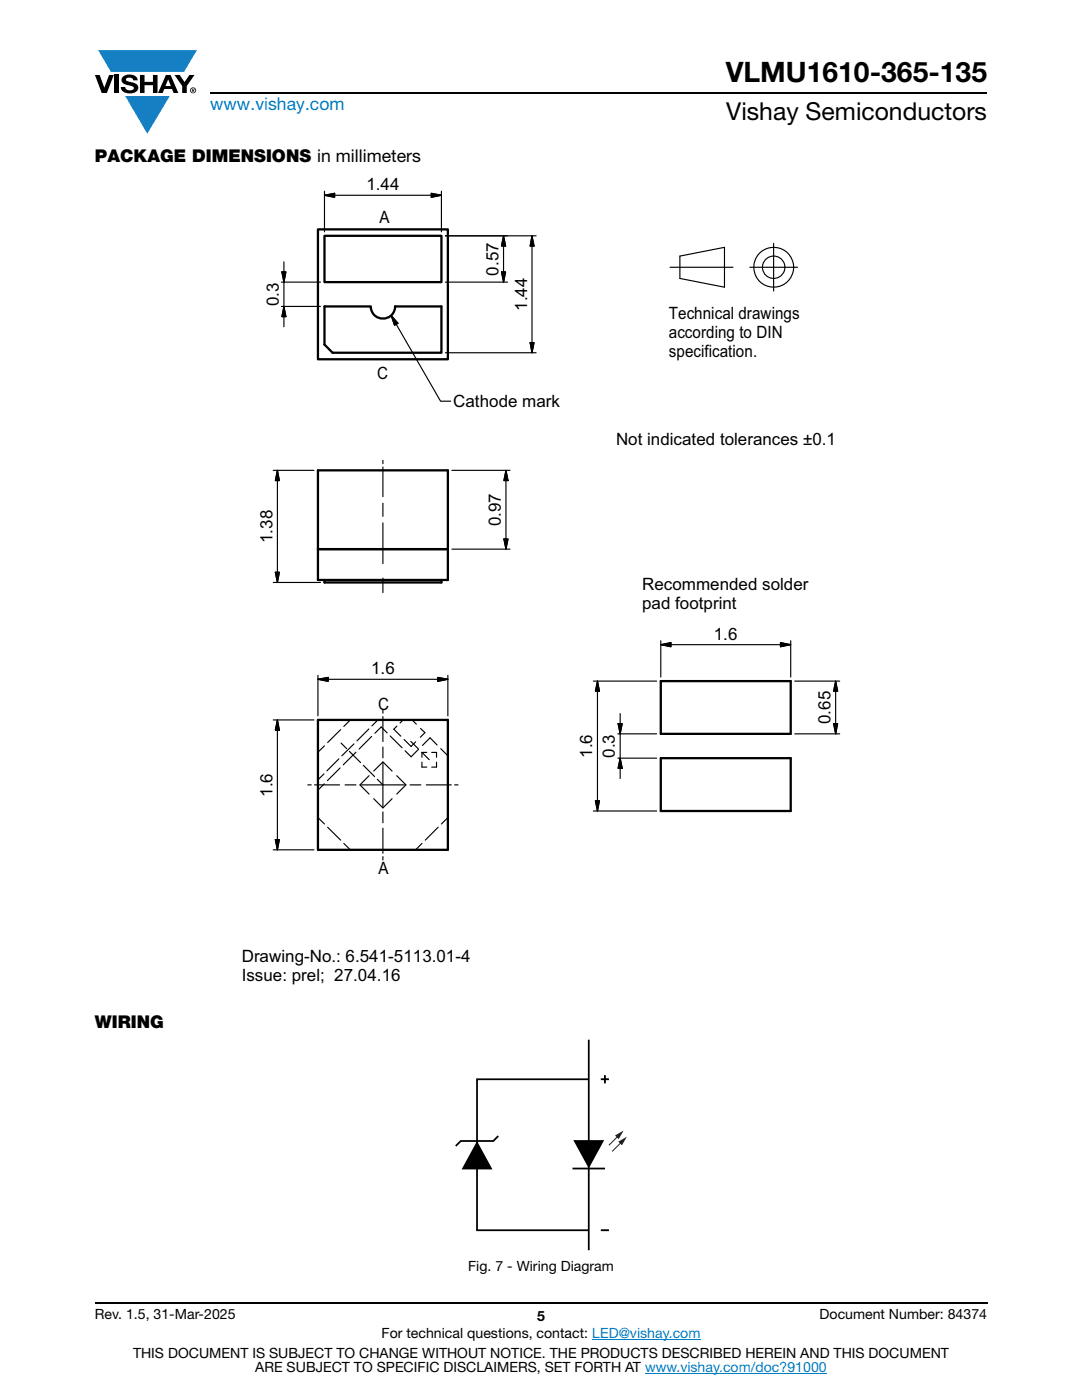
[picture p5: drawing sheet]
<svg xmlns="http://www.w3.org/2000/svg" width="216mm" height="279mm" viewBox="0 0 216 279" stroke-linecap="round" stroke-linejoin="round" font-family="sans-serif">
<g fill="#147fc3">
<path d="M19.6 10h19.7l-2.6 4.3h-1.1h-13.5z"/>
<path d="M25 19.2h8.9l-4.5 7.5z"/>
</g>
<g fill="#000">
<path d="M18.9 15h1l.9 2.5 1-2.5h.9l-1.4 3.6h-1zM22.9 15h.9v3.6h-.9zM24.6 15.3a2.1 2.1 0 0 1 2.8 .3l.1 .4h-.9a.79 .79 0 0 0-.7-.5 .79 .79 0 0 0-.8 .4l.3 .3 1 .2a1.08 1.08 0 0 1 1.2 1 1.08 1.08 0 0 1-1.1 1.2 1.73 1.73 0 0 1-2.4-1.2h.9a.96 .96 0 0 0 .8 .6 .96 .96 0 0 0 .9-.4 1.31 1.31 0 0 0-1.2-.6 1.03 1.03 0 0 1-1.1-.6 1.03 1.03 0 0 1 .2-1.1zM27.9 15h.9v1.3h1.7v-1.3h.9v3.6h-.9v-1.6h-1.7v1.6h-.9zM34.8 15h1.1l.9 1.4 1-1.4h1l-1.5 2.2v1.4h-.9v-1.4zM95.2 228.1l2.8 5.1h-5.6zM114.7 227.7h5.6l-2.8 5.1z"/>
<path d="M33.6 15.9l.5 1.3h-1.1zM33.1 15l-1.6 3.6h1l.3-.8h1.5l.3 .8h1l-1.6-3.6z"/>
<path d="M38.4 17.8h.2v.2h-.2zM38.3 17.7v.7h.1v-.3l.4 .3-.2-.3 .2-.2-.1-.2z"/>
<path d="M38.1 18a.46 .46 0 0 1 .9 0 .46 .46 0 0 1-.9 0zM37.9 18a.6 .6 0 0 0 1.2 0 .6 .6 0 0 0-1.2 0z"/>
</g>
<path d="M42 18.6h155M18.9 260h178.1" fill="none" stroke="#000" stroke-width=".36"/>
<path d="M118.2 267.3h21.5M128.7 274h36.3" fill="none" stroke="#007ec4" stroke-width=".2"/>
<path d="M63.4 45.8h26v25.9h-26zM64.7 47.1h23.4v9.2h-23.4zM64.7 61.2h9.3a2.43 2.43 0 0 0 2.4 2.4 2.43 2.43 0 0 0 2.4-2.4h9.3v9.2h-21.7l-1.7-1.6zM63.4 93.9h26v21.8h-26zM63.4 109.6h26M64.7 115.7v.5h23.4v-.5M131.9 135.9h25.9v10.6h-25.9zM63.4 143.7h26v25.9h-26zM131.9 151.3h25.9v10.6h-25.9z" fill="none" stroke="#000" stroke-width=".46"/>
<g fill="none" stroke="#000" stroke-width=".23">
<path d="M64.7 39h23.4M64.7 38.2v8.1M64.7 39l2.1-.4v.8zM86.1 38.6l2 .4-2 .4zM88.1 38.2v8.1M56.2 56.3h7.7M56.2 54.3h.8l-.3 2zM56.7 52.3v12.9M88.9 47.1h18.1M88.9 56.3h12.4M100.1 54.3h.8l-.4 2zM100.5 47.1l.4 2h-.8z"/>
<path d="M100.5 47.1v9.2M106.2 47.1v23.3M106.2 47.1l.4 2h-.8zM133.7 53.3h12.6M135.7 51.1l8.9-1.7v7.9l-8.9-1.7zM149.6 53.3h9.5M154.4 48.6v9.5M56.2 61.2h7.7M56.7 61.2l.3 2h-.8zM78 63l9.9 17.1h2M78.1 63l1.3 1.5-.7 .4zM88.9 70.4h18.1"/>
<path d="M105.8 68.4h.8l-.4 2zM54.5 93.9h8.1M55.3 93.9l.1 22.3M55.4 93.9l.3 2h-.8zM76.4 91.9v.6M76.4 93.2v5.9M90.2 93.9h11.6M101 93.9v15.7M101 93.9l.4 2h-.9zM54.5 116.2h9.4M54.9 114.2h.8l-.4 2zM76.4 100.4v2.6"/>
<path d="M76.4 104.3v8.2M76.4 115.4v2.9M90.2 109.6h11.6M100.5 107.6h.9l-.4 2zM63.4 134.8v8.1M63.4 135.6l2.1-.4v.8zM63.4 135.6h26M87.4 135.2l2 .4-2 .4zM89.4 134.8v8.1M118.4 135.9h12.6M119.2 135.9v26M119.2 135.9l.4 2h-.8z"/>
<path d="M131.9 128.7l2-.5v.9zM131.9 127.9v7.2M155.7 128.2l2.1 .5-2.1 .4zM157.8 127.9v7.2M157.8 128.7h-25.9M158.6 135.9h9M166.7 135.9l.4 2h-.8zM166.7 135.9v10.6M54.5 143.7h8.1M55.4 143.7v25.9M55.4 143.7l.3 2h-.8zM61.4 156.6h.7"/>
<path d="M62.8 156.6h5M64.6 154.4l-1.2 1.2M64.7 156.4l-1.3 1.3M64.7 148.8l-1.3 1.3M67.6 151.4l-2.4 2.4M67.9 153.3l-2.6 2.5M68 145.6l-2.6 2.6M68.1 148.3l1.1 1.1M68.9 156.6h2.1M69.7 150l2.2 2.2M69.9 143.7l-1.3 1.3M70.6 148.5l-2.4 2.3"/>
<path d="M71 150.1l-2.5 2.5M72.1 156.6h8.6M72.5 152.7l2.2 2.3M73.6 145.5l-2.4 2.4M73.6 154.8l-1.8 1.8 1.8 1.9M74.2 147l-2.5 2.5M74.6 153.9l1.8-1.8 1.8 1.8M74.6 159.4l1.8 1.8 1.8-1.8M75.3 155.5l1.1 1.1M75.4 143.7l-1.2 1.2M76.4 141.7v.6M76.4 143v5"/>
<path d="M76.4 149.1v2.2M76.4 152.3v8.7M77.2 146.3l-1.1-1.2-1.3 1.2M77.8 146.9l2.4 2.3M79.2 154.8l1.8 1.8-1.8 1.9M79.2 144.9l-.6 .6 1.4 1.4M80.4 143.7l-.6 .6M80.6 147.6l1.4 1.4 .9-.9M81.8 156.6h2.2M82 148l1.5 1.4M82.2 143.7l.9 .8M83.5 149.5l-1.5 1.5-1.2-1.2"/>
<path d="M83.9 145.4l.9 .8-.9 .9M84.2 150.2v.9M84.2 152.1v1h.9M84.2 150.2h.9M84.2 150.2l1.4 1.4M85 156.6h5.1M86.1 150.2h1v.9M87.1 152.1v1h-1M87.2 148.7l-1.4-1.5-1.5 1.6M87.9 149.4l1.5 1.4M90.7 156.6h.7M118.8 159.8h.8l-.4 2.1z"/>
<path d="M123.3 151.3h7.7M123.3 146.5h7.7M123.3 144.4h.9l-.5 2.1zM123.7 151.3l.5 2h-.9zM123.7 142.4v13M158.6 146.5h9M166.3 144.4h.8l-.4 2.1zM54.5 169.6h8.1M54.9 167.6h.8l-.4 2zM63.4 163.2l1.3 1.2M65.4 165.1l2.6 2.6M68.6 168.3l1.3 1.3"/>
<path d="M76.4 162v2.2M76.4 165.3v5M76.4 171v.6M84.2 168.3l-1.3 1.3M87.4 165.1l-2.5 2.6M89.4 163.2l-1.3 1.2M118.4 161.9h12.6"/>
<circle cx="154.4" cy="53.3" r="2.24"/>
<circle cx="154.4" cy="53.3" r="4"/>
</g>
<g fill="#000">
<path d="M64.7 39l2.1-.4v.8zM86.1 38.6l2 .4-2 .4zM56.2 54.3h.8l-.3 2zM100.1 54.3h.8l-.4 2zM100.5 47.1l.4 2h-.8zM106.2 47.1l.4 2h-.8zM56.7 61.2l.3 2h-.8zM78.1 63l1.3 1.5-.7 .4zM105.8 68.4h.8l-.4 2zM55.4 93.9l.3 2h-.8zM101 93.9l.4 2h-.9zM54.9 114.2h.8l-.4 2z"/>
<path d="M100.5 107.6h.9l-.4 2zM63.4 135.6l2.1-.4v.8zM87.4 135.2l2 .4-2 .4zM119.2 135.9l.4 2h-.8zM131.9 128.7l2-.5v.9zM155.7 128.2l2.1 .5-2.1 .4zM166.7 135.9l.4 2h-.8zM55.4 143.7l.3 2h-.8zM118.8 159.8h.8l-.4 2.1zM123.3 144.4h.9l-.5 2.1zM123.7 151.3l.5 2h-.9zM166.3 144.4h.8l-.4 2.1z"/>
<path d="M54.9 167.6h.8l-.4 2z"/>
</g>
<path d="M117.5 207.5v42M117.5 215.4h-22.3v30.1h22.3M95.2 228.1l2.8 5.1h-5.6zM99.4 226.7l-1 1h-6.5l-1 1M114.2 233.2h6.5M114.7 227.7h5.6l-2.8 5.1z" fill="none" stroke="#000" stroke-width=".35"/>
<path d="M119.9 245.5h1.6z" fill="#040503"/>
<path d="M119.9 245.5h1.6" fill="none" stroke="#000" stroke-width=".35"/>
<path d="M119.9 215.4h1.6z" fill="#040503"/>
<path d="M119.9 215.4h1.6" fill="none" stroke="#000" stroke-width=".35"/>
<path d="M120.7 214.6v1.6z" fill="#040503"/>
<path d="M120.7 214.6v1.6" fill="none" stroke="#000" stroke-width=".35"/>
<path d="M121.5 228.6l2.9-3z" fill="#fff"/>
<path d="M123.3 226.7l-1.8 1.9" fill="none" stroke="#201d1e" stroke-width=".2"/>
<path d="M122.7 226.6l1.7-1-1 1.7z" fill="#201d1e"/>
<path d="M122.1 229.8l3-2.9z" fill="#fff"/>
<path d="M124 228l-1.9 1.8" fill="none" stroke="#201d1e" stroke-width=".2"/>
<path d="M123.4 227.8l1.7-.9-1 1.7z" fill="#201d1e"/>
<text font-size="5.6" x="144.8" y="16.4">VLMU1610-365-135</text>
<text font-size="4.9" x="144.9" y="24">Vishay Semiconductors</text>
<text font-size="3.5" fill="#007ec4" x="42" y="21.9">www.vishay.com</text>
<g font-size="3.5">
<text x="18.9" y="32.3">PACKAGE DIMENSIONS in millimeters</text>
<text x="18.9" y="205.1">WIRING</text>
</g>
<g font-size="3.4">
<text x="73.1" y="38">1.44</text>
<text x="75.7" y="44.6">A</text>
<text x="99.5" y="55" transform="rotate(-90 99.5 55)">0.57</text>
<text x="55.6" y="61.1" transform="rotate(-90 55.6 61.1)">0.3</text>
<text x="105.2" y="62" transform="rotate(-90 105.2 62)">1.44</text>
<text x="133.5" y="63.7">Technical drawings</text>
<text x="133.5" y="67.5">according to DIN</text>
<text x="133.5" y="71.3">specification.</text>
<text x="75.2" y="75.6">C</text>
<text x="90.4" y="81.3">Cathode mark</text>
<text x="122.9" y="88.8">Not indicated tolerances ±0.1</text>
<text x="99.9" y="105.1" transform="rotate(-90 99.9 105.1)">0.97</text>
<text x="54.4" y="108.4" transform="rotate(-90 54.4 108.4)">1.38</text>
<text x="128.1" y="117.7">Recommended solder</text>
<text x="128.1" y="121.5">pad footprint</text>
<text x="142.5" y="127.7">1.6</text>
<text x="74.1" y="134.6">1.6</text>
<text x="75.5" y="141.6">C</text>
<text x="165.7" y="144.5" transform="rotate(-90 165.7 144.5)">0.65</text>
<text x="118.2" y="151.2" transform="rotate(-90 118.2 151.2)">1.6</text>
<text x="122.7" y="151.2" transform="rotate(-90 122.7 151.2)">0.3</text>
<text x="54.4" y="159" transform="rotate(-90 54.4 159)">1.6</text>
<text x="75.5" y="174.4">A</text>
<text x="48.2" y="192">Drawing-No.: 6.541-5113.01-4</text>
<text x="48.2" y="195.9">Issue: prel; 27.04.16</text>
</g>
<g font-size="2.8">
<text x="93.4" y="253.6">Fig. 7 - Wiring Diagram</text>
<text x="18.9" y="263.3">Rev. 1.5, 31-Mar-2025</text>
<text x="107.2" y="263.6">5</text>
<text x="163.6" y="263.3">Document Number: 84374</text>
<text x="76.2" y="267.1">For technical questions, contact: LED@vishay.com</text>
<text x="26.5" y="271">THIS DOCUMENT IS SUBJECT TO CHANGE WITHOUT NOTICE. THE PRODUCTS DESCRIBED HEREIN AND THIS DOCUMENT</text>
<text x="50.9" y="273.8">ARE SUBJECT TO SPECIFIC DISCLAIMERS, SET FORTH AT www.vishay.com/doc?91000</text>
</g>
</svg>
